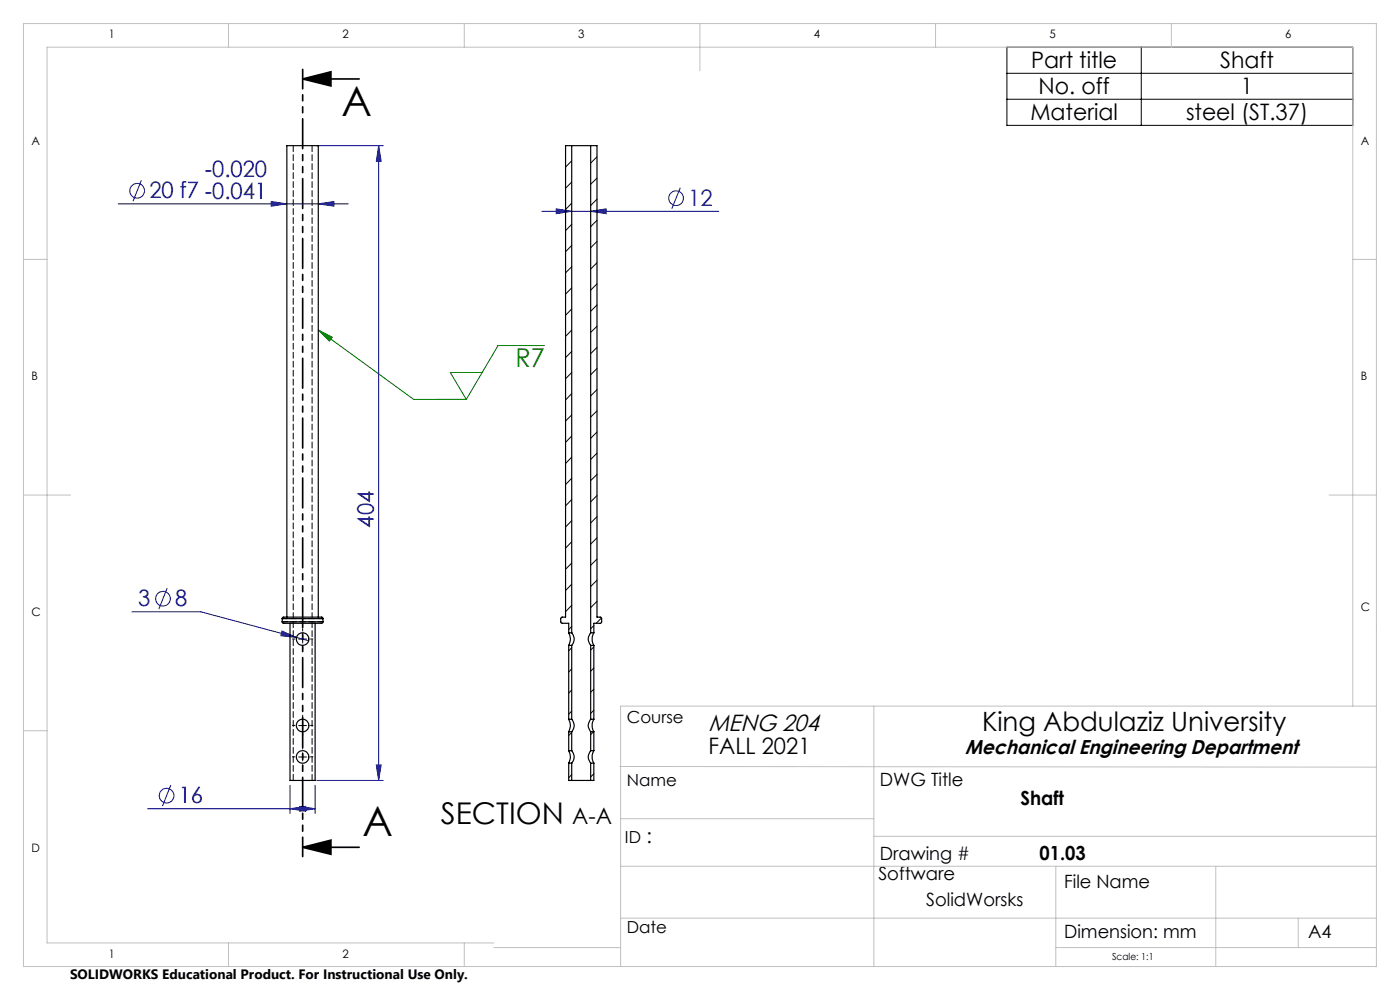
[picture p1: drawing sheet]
<svg xmlns="http://www.w3.org/2000/svg" width="297mm" height="210mm" viewBox="0 0 297 210" stroke-linecap="round" stroke-linejoin="round" font-family="sans-serif">
<g fill="none" stroke="#000080" stroke-width=".21">
<path d="M30 38.2l-1.8 4.5M67.2 30.9h14.1M80.3 30.9l.6 3.3h-1.1zM80.3 30.9v134.7M144.3 39.8l-1.8 4.5M25.1 43.2h48.8M57.5 42.7l3.4 .5-3.4 .5zM67.5 43.2l3.3-.5v1zM114.9 44.8h37.6M118 44.3l3.3 .5-3.3 .5zM125.3 44.8l3.3-.5v1zM28 129.8h14.6l20.3 5.4"/>
<path d="M35.5 124.8l-1.8 4.4M59.8 133.9l3.1 1.3-3.3-.3zM62.9 135.2l2.6 .7M31.3 171.5h35.6M36.2 166.5l-1.7 4.5M61.5 171.5l3.3-.4v1zM61.5 166.6v6M63.6 171.1l3.3 .4-3.3 .6zM66.9 166.6v6M67.2 165.6h14.1M79.8 162.3h1.1l-.6 3.3z"/>
<circle cx="29.1" cy="40.5" r="1.56"/>
<circle cx="143.4" cy="42" r="1.55"/>
<circle cx="34.6" cy="127" r="1.56"/>
<circle cx="35.3" cy="168.8" r="1.56"/>
</g>
<path d="M64.2 16.7l6-1.5v3zM64.2 16.7h12M64.2 179.7l6-1.5v3zM64.2 179.7h12" fill="none" stroke="#000" stroke-width=".35"/>
<path d="M67.5 70l3 1.5-.6 .8zM67.5 70l20.3 14.7h11.1M102.3 79h-6.8l3.4 5.7M115.5 73.3h-9.8l-6.8 11.4" fill="none" stroke="#008000" stroke-width=".21"/>
<path d="M213.6 10h73.4v16.6h-73.4zM213.6 15.5h73.4M242.1 10v16.6M213.6 21.1h73.4M63.4 135.6h1.6M64.2 134.7v1.7M63.4 153.9h1.6M64.2 153.1v1.6M64.2 159.7v1.7M63.4 160.6h1.6" fill="none" stroke="#000" stroke-width=".21"/>
<path d="M62.5 135.5h-.5M64.2 133.9v-.5M64.2 137.2v.5M65.9 135.5h.5M62.5 153.9h-.5M64.2 158.9v-.5M64.2 152.2v-.5M64.2 155.5v.5M65.9 153.9h.5M62.5 160.5h-.5M64.2 162.2v.5M65.9 160.5h.5" fill="none" stroke="#000" stroke-width=".21" stroke-dasharray="15.2 1.3 1.3 1.3"/>
<path d="M64.2 14.7v167" fill="none" stroke="#000" stroke-width=".35" stroke-dasharray="6.3 1.3 1.3 1.3 1.3 1.3" stroke-dashoffset="2.2"/>
<g fill="none" stroke="#c0c0c0" stroke-width=".21">
<path d="M5 5h287v200h-287zM48.5 5v5M98.5 5v5M148.5 5v10M198.5 5v5M248.5 5v5M5 55h5M287 55h5M5 105h10M282 105h10M5 155h5M185.4 149.8v55.2"/>
<path d="M287 149.8v-139.8h-277v190h94.8M292 149.8h-160.3v55.2M131.5 162.6l160.5 .1M131.7 173.7h53.7M185.4 177.4h106.6M131.7 183.8h160.3M131.7 194.8h160.3M224 183.8v21.2M257.9 183.8v21.2M275.4 194.8v6.2M48.5 200v5M98.5 200v5"/>
<path d="M104.8 201h26.9M224 201h68"/>
</g>
<path d="M64.2 16.7l6-1.5v3zM64.2 179.7l6-1.5v3z" fill="#000"/>
<path d="M67.5 70l3 1.5-.6 .8z" fill="#008000"/>
<g fill="#000080">
<path d="M67.5 43.2l3.3-.5v1zM57.5 42.7l3.4 .5-3.4 .5z"/>
<path d="M61.5 171.5l3.3-.4v1zM63.6 171.1l3.3 .4-3.3 .6zM59.8 133.9l-.2 1 3.3 .3zM118 44.3l3.3 .5-3.3 .5zM125.3 44.8l3.3-.5v1z"/>
<path d="M79.8 162.3h1.1l-.6 3.3zM80.3 30.9l.6 3.3h-1.1z"/>
</g>
<g fill="none" stroke="#000" stroke-width=".25">
<path d="M121.3 30.9h4M121.3 30.9h-1.3v100h-.8l-.2 .3v.7l.2 .3h1.5v2M121.3 30.9v103.3M125.3 30.9h1.3v100h.8l.2 .3v.8l-.1 .2h-1.5v2M125.3 30.9v103.3M59.9 131.2l.2-.3h8.2l.2 .3M59.9 131.9l.2 .3h8.2l.2-.3M59.9 131.2h8.6M59.9 131.9h8.6M59.9 131.2v.7M60.9 130.9v-100h6.6v100M61.5 132.2v33.4h5.4v-33.4"/>
<path d="M68.5 131.2v.7M120.7 134.2a2.72 2.72 0 0 1 0 2.7M120.7 136.9h.6M120.7 134.2h.6M120.7 136.9v15.7M121.3 134.2a1.96 1.96 0 0 1 0 2.7M121.3 136.9v15.7M125.3 134.2a2.01 2.01 0 0 0 0 2.7M125.3 136.9h.7M125.3 134.2h.7M125.3 136.9v15.7M126 134.2a2.7 2.7 0 0 0 0 2.7"/>
<path d="M126 136.9v15.7M120.7 152.6a2.65 2.65 0 0 1 0 2.6M120.7 159.2a2.65 2.65 0 0 1 0 2.7M120.7 159.2h.6M120.7 155.2h.6M120.7 152.6h.6M120.7 155.2v4M121.3 159.2a1.91 1.91 0 0 1 0 2.7M121.3 152.6a1.91 1.91 0 0 1 0 2.6M121.3 155.2v4M125.3 159.2a1.91 1.91 0 0 0 0 2.7M125.3 152.6a1.91 1.91 0 0 0 0 2.6"/>
<path d="M125.3 159.2h.7M125.3 155.2v4M125.3 155.2h.7M125.3 152.6h.7M126 159.2a2.64 2.64 0 0 0 0 2.7M126 152.6a2.64 2.64 0 0 0 0 2.6M126 155.2v4M120.7 161.9h.6M120.7 161.9v3.7h.6M121.3 165.6h4M121.3 161.9v3.7M125.3 161.9h.7"/>
<path d="M125.3 161.9v3.7M126 161.9v3.7h-.7"/>
<circle cx="64.2" cy="135.6" r="1.32"/>
<circle cx="64.2" cy="153.9" r="1.34"/>
<circle cx="64.2" cy="160.6" r="1.34"/>
</g>
<path d="M62.2 30.9v134.6M66.2 165.5v-134.6" fill="none" stroke="#000" stroke-width=".21" stroke-dasharray="1.3 .6"/>
<path d="M59.9 131.2h8.6M68.5 131.9h-8.6" fill="none" stroke="#000" stroke-width=".21" stroke-dasharray="1.3 .6" stroke-dashoffset=".1"/>
<g fill="none" stroke="#000" stroke-width=".21">
<path d="M120 30.9v.1M121.3 34.1l-1.3 1.3M121.3 38.6l-1.3 1.3M126.6 33.3l-1.3 1.3M126.6 37.8l-1.3 1.3M121.3 43.1l-1.3 1.3M121.3 47.6l-1.3 1.3M121.3 52.1l-1.3 1.3M121.3 56.6l-1.3 1.3M126.6 51.2l-1.3 1.4M126.6 42.3l-1.3 1.3M126.6 46.7l-1.3 1.4"/>
<path d="M126.6 55.7l-1.3 1.4M121.3 61.1l-1.3 1.3M121.3 65.5l-1.3 1.4M121.3 70l-1.3 1.4M121.3 74.5l-1.3 1.4M121.3 79l-1.3 1.4M126.6 60.2l-1.3 1.4M126.6 64.7l-1.3 1.3M126.6 69.2l-1.3 1.3M126.6 73.7l-1.3 1.3M126.6 78.2l-1.3 1.3M121.3 83.5l-1.3 1.3"/>
<path d="M121.3 88l-1.3 1.3M121.3 92.5l-1.3 1.3M121.3 97l-1.3 1.3M126.6 82.6l-1.3 1.4M126.6 87.2l-1.3 1.3M126.6 91.6l-1.3 1.4M126.6 96.1l-1.3 1.4M121.3 101.5l-1.3 1.3M121.3 106l-1.3 1.3M121.3 110.4l-1.3 1.4M121.3 114.9l-1.3 1.4M121.3 119.4l-1.3 1.3"/>
<path d="M126.6 114.1l-1.3 1.3M126.6 100.6l-1.3 1.3M126.6 105.1l-1.3 1.4M126.6 109.6l-1.3 1.3M126.6 118.6l-1.3 1.3M121.3 123.9l-1.3 1.4M121.3 128.4l-1.3 1.3M121.3 132.9l-.7 .7M121.3 137.4l-.7 .7M126 132.7l-.7 .7M126 137.2l-.7 .7M126.6 123.1l-1.3 1.3"/>
<path d="M126.6 127.6l-1.3 1.3M127.6 131.1l-1.1 1.1M121.3 141.9l-.7 .6M121.3 146.4l-.7 .6M121.3 150.8l-.7 .7M121.3 155.4l-.7 .6M125.9 155.2l-.6 .6M126 141.7l-.7 .7M126 146.2l-.7 .7M126 150.7l-.7 .6M121.3 164.3l-.7 .7M126 164.1l-.7 .7"/>
</g>
<g font-size="8.7">
<text x="72.4" y="24.6">A</text>
<text x="76.9" y="177.2">A</text>
</g>
<text font-size="6.3" x="93.5" y="174.8">SECTION</text>
<text font-size="5.6" x="208.3" y="155">King Abdulaziz University</text>
<text font-size="5.5" fill="#008000" x="109.4" y="77.8">R7</text>
<text font-size="5" x="150.3" y="155">MENG 204</text>
<g font-size="4.8">
<text x="218.7" y="14.4">Part title</text>
<text x="258.9" y="14.4">Shaft</text>
<text x="220.3" y="19.9">No. off</text>
<text x="263.3" y="19.9">1</text>
<text x="218.6" y="25.4">Material</text>
<text x="251.6" y="25.4">steel (ST.37)</text>
<text x="150.3" y="159.9">FALL 2021</text>
<text x="121.4" y="174.8">A-A</text>
</g>
<g font-size="4.8" fill="#000080">
<text x="43.5" y="37.6">-0.020</text>
<text x="31.7" y="42.1">20 f7 -0.041</text>
<text x="146" y="43.7">12</text>
<text x="79.3" y="111.9" transform="rotate(-90 79.3 111.9)">404</text>
<text x="29.3" y="128.6">3</text>
<text x="37.2" y="128.6">8</text>
<text x="37.9" y="170.4">16</text>
</g>
<text font-size="4.3" x="204.8" y="159.8">Mechanical Engineering Department</text>
<text font-size="4.2" x="137.2" y="178.9">:</text>
<g font-size="4.1">
<text x="216.5" y="170.7">Shaft</text>
<text x="220.5" y="182.3">01.03</text>
</g>
<g font-size="3.9">
<text x="186.7" y="166.8">DWG Title</text>
<text x="186.7" y="182.4">Drawing #</text>
<text x="186.3" y="186.7">Software</text>
<text x="225.7" y="188.3">File Name</text>
<text x="196.5" y="192.2">SolidWorsks</text>
<text x="225.7" y="199.1">Dimension: mm</text>
<text x="277.5" y="199.1">A4</text>
</g>
<g font-size="3.5">
<text x="133" y="153.3">Course</text>
<text x="133" y="166.7">Name</text>
<text x="132.6" y="178.9">ID</text>
<text x="133" y="197.8">Date</text>
</g>
<text font-size="2.9" x="14.9" y="207.6">SOLIDWORKS Educational Product. For Instructional Use Only.</text>
<g font-size="2.5">
<text x="23.1" y="8.2">1</text>
<text x="72.7" y="8.2">2</text>
<text x="122.7" y="8.2">3</text>
<text x="172.7" y="8.2">4</text>
<text x="222.7" y="8.2">5</text>
<text x="272.7" y="8.2">6</text>
<text x="6.7" y="30.7">A</text>
<text x="288.7" y="30.7">A</text>
<text x="6.7" y="80.7">B</text>
<text x="288.7" y="80.7">B</text>
<text x="6.7" y="130.7">C</text>
<text x="288.7" y="129.7">C</text>
<text x="6.7" y="180.7">D</text>
<text x="23.1" y="203.2">1</text>
<text x="72.7" y="203.2">2</text>
</g>
<text font-size="2.1" x="235.9" y="203.6">Scale: 1:1</text>
</svg>
